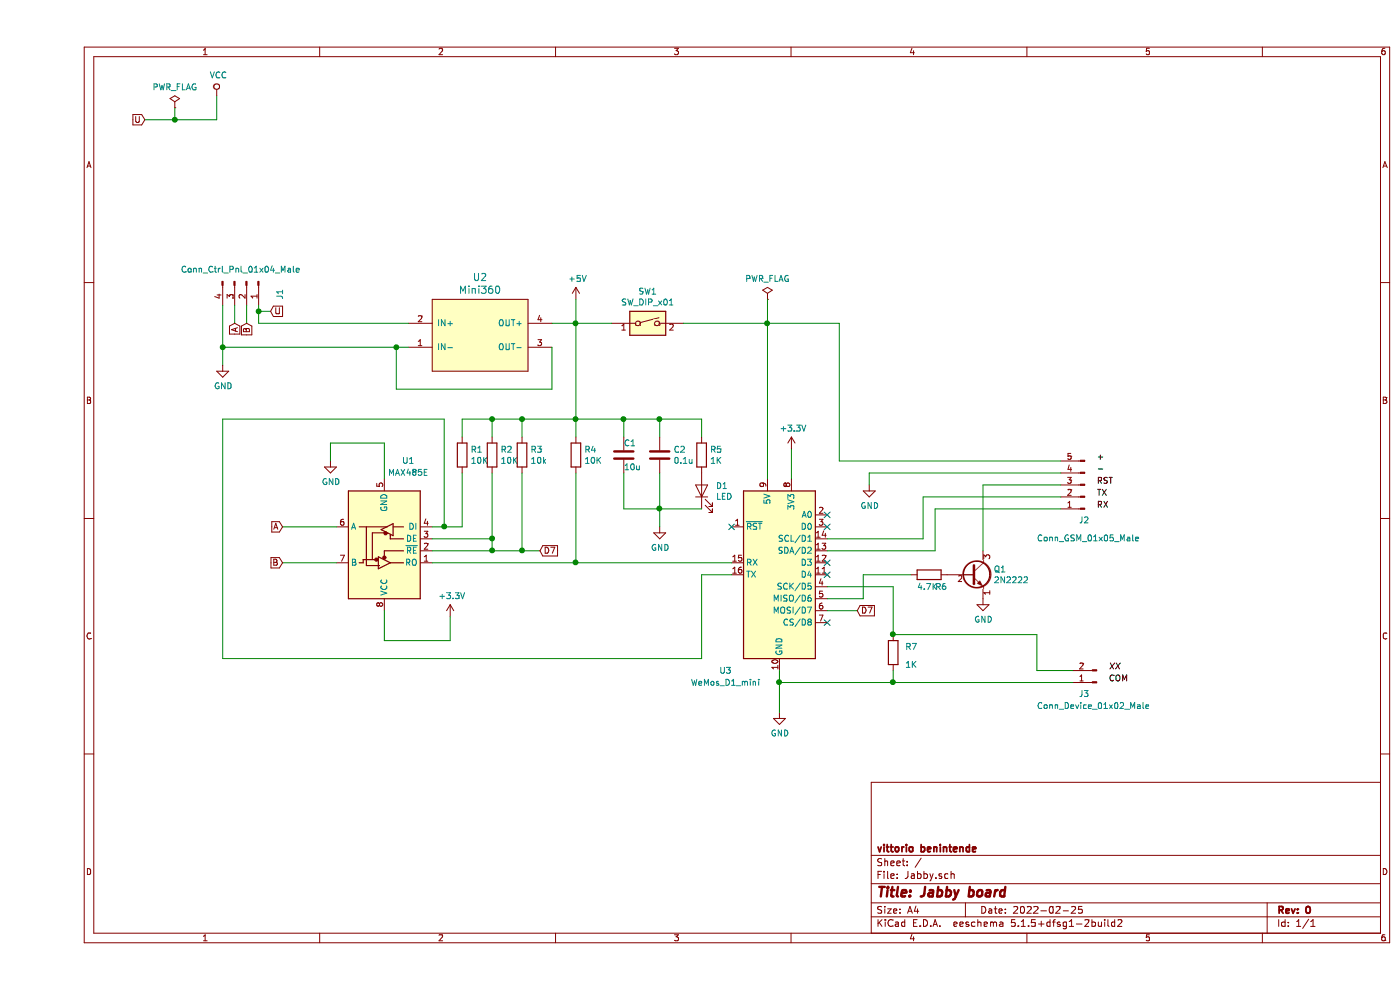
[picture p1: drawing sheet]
EESchema Schematic File Version 4
EELAYER 30 0
EELAYER END
$Descr A4 11693 8268
encoding utf-8
Sheet 1 1
Title "Jabby board"
Date "2022-02-25"
Rev "0"
Comp "vittorio benintende"
Comment1 ""
Comment2 ""
Comment3 ""
Comment4 ""
$EndDescr
$Comp
L Jabby-rescue:Mini360-dsn-mini-360 U2
U 1 1
P 3700 2800
F 0 "U2" H 3700 3287 60  0000 C CNN
F 1 "Mini360" H 3700 3181 60  0000 C CNN
F 2 "" H 3700 2800 60  0001 C CNN
F 3 "" H 3700 2800 60  0001 C CNN
	1    3700 2800
	1    0    0    -1  
$EndComp
$Comp
L Connector:Conn_01x04_Male J1
U 1 1
P 1750 2350
F 0 "J1" H 1858 2631 50  0000 C CNN
F 1 "Conn_Ctrl_Pnl_01x04_Male" V 1650 2300 50  0000 C CNN
F 2 "" H 1750 2350 50  0001 C CNN
F 3 "~" H 1750 2350 50  0001 C CNN
	1    1750 2350
	0    1    1    0   
$EndComp
$Comp
L power:VCC #PWR01
U 1 1
P 1500 800
F 0 "#PWR01" H 1500 650 50  0001 C CNN
F 1 "VCC" H 1515 973 50  0000 C CNN
F 2 "" H 1500 800 50  0001 C CNN
F 3 "" H 1500 800 50  0001 C CNN
	1    1500 800 
	1    0    0    -1  
$EndComp
Text GLabel 900  1000 0    50   Input ~ 0
U
$Comp
L power:PWR_FLAG #FLG01
U 1 1
P 1150 900
F 0 "#FLG01" H 1150 975 50  0001 C CNN
F 1 "PWR_FLAG" H 1150 1073 50  0000 C CNN
F 2 "" H 1150 900 50  0001 C CNN
F 3 "~" H 1150 900 50  0001 C CNN
	1    1150 900 
	1    0    0    -1  
$EndComp
Wire Wire Line
	1500 800  1500 1000
Wire Wire Line
	900  1000 1150 1000
Wire Wire Line
	1150 900  1150 1000
Connection ~ 1150 1000
Wire Wire Line
	1150 1000 1500 1000
Wire Wire Line
	1550 2550 1550 2900
Wire Wire Line
	1550 2900 3000 2900
Wire Wire Line
	1850 2700 1850 2600
Text GLabel 1650 2700 3    50   Input ~ 0
A
Text GLabel 1750 2700 3    50   Input ~ 0
B
Wire Wire Line
	1650 2550 1650 2700
Wire Wire Line
	1750 2550 1750 2700
$Comp
L power:GND #PWR02
U 1 1
P 1550 3050
F 0 "#PWR02" H 1550 2800 50  0001 C CNN
F 1 "GND" H 1555 2877 50  0000 C CNN
F 2 "" H 1550 3050 50  0001 C CNN
F 3 "" H 1550 3050 50  0001 C CNN
	1    1550 3050
	1    0    0    -1  
$EndComp
Text GLabel 1950 2600 2    50   Input ~ 0
U
Wire Wire Line
	1550 2900 1550 3050
Connection ~ 1550 2900
Wire Wire Line
	1850 2700 3100 2700
Wire Wire Line
	1950 2600 1850 2600
Connection ~ 1850 2600
Wire Wire Line
	1850 2600 1850 2550
Wire Wire Line
	4300 2700 4500 2700
$Comp
L power:+5V #PWR010
U 1 1
P 4500 2500
F 0 "#PWR010" H 4500 2350 50  0001 C CNN
F 1 "+5V" H 4515 2673 50  0000 C CNN
F 2 "" H 4500 2500 50  0001 C CNN
F 3 "" H 4500 2500 50  0001 C CNN
	1    4500 2500
	1    0    0    -1  
$EndComp
Wire Wire Line
	4500 2500 4500 2700
Connection ~ 4500 2700
Wire Wire Line
	4500 2700 4800 2700
$Comp
L Switch:SW_DIP_x01 SW1
U 1 1
P 5100 2700
F 0 "SW1" H 5100 2967 50  0000 C CNN
F 1 "SW_DIP_x01" H 5100 2876 50  0000 C CNN
F 2 "" H 5100 2700 50  0001 C CNN
F 3 "~" H 5100 2700 50  0001 C CNN
	1    5100 2700
	1    0    0    -1  
$EndComp
$Comp
L power:GND #PWR012
U 1 1
P 6200 5950
F 0 "#PWR012" H 6200 5700 50  0001 C CNN
F 1 "GND" H 6205 5777 50  0000 C CNN
F 2 "" H 6200 5950 50  0001 C CNN
F 3 "" H 6200 5950 50  0001 C CNN
	1    6200 5950
	1    0    0    -1  
$EndComp
NoConn ~ 5800 4400
$Comp
L power:+3.3V #PWR013
U 1 1
P 6300 3750
F 0 "#PWR013" H 6300 3600 50  0001 C CNN
F 1 "+3.3V" H 6315 3923 50  0000 C CNN
F 2 "" H 6300 3750 50  0001 C CNN
F 3 "" H 6300 3750 50  0001 C CNN
	1    6300 3750
	1    0    0    -1  
$EndComp
$Comp
L Connector:Conn_01x05_Male J2
U 1 1
P 8750 4050
F 0 "J2" H 8800 4350 50  0000 R CNN
F 1 "Conn_GSM_01x05_Male" H 9150 4500 50  0000 R CNN
F 2 "" H 8750 4050 50  0001 C CNN
F 3 "~" H 8750 4050 50  0001 C CNN
	1    8750 4050
	-1   0    0    1   
$EndComp
$Comp
L Interface_UART:MAX485E U1
U 1 1
P 2900 4600
F 0 "U1" H 2700 3850 50  0000 C CNN
F 1 "MAX485E" H 2700 3950 50  0000 C CNN
F 2 "" H 2900 3900 50  0001 C CNN
F 3 "https://datasheets.maximintegrated.com/en/ds/MAX1487E-MAX491E.pdf" H 2900 4650 50  0001 C CNN
	1    2900 4600
	-1   0    0    1   
$EndComp
$Comp
L Device:R R1
U 1 1
P 3550 3800
F 0 "R1" H 3620 3846 50  0000 L CNN
F 1 "10K" H 3620 3755 50  0000 L CNN
F 2 "" V 3480 3800 50  0001 C CNN
F 3 "~" H 3550 3800 50  0001 C CNN
	1    3550 3800
	1    0    0    -1  
$EndComp
$Comp
L Device:R R2
U 1 1
P 3800 3800
F 0 "R2" H 3870 3846 50  0000 L CNN
F 1 "10K" H 3870 3755 50  0000 L CNN
F 2 "" V 3730 3800 50  0001 C CNN
F 3 "~" H 3800 3800 50  0001 C CNN
	1    3800 3800
	1    0    0    -1  
$EndComp
$Comp
L Device:R R3
U 1 1
P 4050 3800
F 0 "R3" H 4120 3846 50  0000 L CNN
F 1 "10k" H 4120 3755 50  0000 L CNN
F 2 "" V 3980 3800 50  0001 C CNN
F 3 "~" H 4050 3800 50  0001 C CNN
	1    4050 3800
	1    0    0    -1  
$EndComp
$Comp
L Device:R R4
U 1 1
P 4500 3800
F 0 "R4" H 4570 3846 50  0000 L CNN
F 1 "10K" H 4570 3755 50  0000 L CNN
F 2 "" V 4430 3800 50  0001 C CNN
F 3 "~" H 4500 3800 50  0001 C CNN
	1    4500 3800
	1    0    0    -1  
$EndComp
$Comp
L Device:C C1
U 1 1
P 4900 3800
F 0 "C1" H 4900 3900 50  0000 L CNN
F 1 "10u" H 4900 3700 50  0000 L CNN
F 2 "" H 4938 3650 50  0001 C CNN
F 3 "~" H 4900 3800 50  0001 C CNN
	1    4900 3800
	1    0    0    -1  
$EndComp
$Comp
L Device:C C2
U 1 1
P 5200 3800
F 0 "C2" H 5315 3846 50  0000 L CNN
F 1 "0.1u" H 5315 3755 50  0000 L CNN
F 2 "" H 5238 3650 50  0001 C CNN
F 3 "~" H 5200 3800 50  0001 C CNN
	1    5200 3800
	1    0    0    -1  
$EndComp
$Comp
L Device:R R5
U 1 1
P 5550 3800
F 0 "R5" H 5620 3846 50  0000 L CNN
F 1 "1K" H 5620 3755 50  0000 L CNN
F 2 "" V 5480 3800 50  0001 C CNN
F 3 "~" H 5550 3800 50  0001 C CNN
	1    5550 3800
	1    0    0    -1  
$EndComp
$Comp
L Device:LED D1
U 1 1
P 5550 4100
F 0 "D1" V 5589 3982 50  0000 R CNN
F 1 "LED" V 5498 3982 50  0000 R CNN
F 2 "" H 5550 4100 50  0001 C CNN
F 3 "~" H 5550 4100 50  0001 C CNN
	1    5550 4100
	0    -1   -1   0   
$EndComp
Wire Wire Line
	4300 2900 4300 3250
Wire Wire Line
	4300 3250 3000 3250
Wire Wire Line
	3000 3250 3000 2900
Connection ~ 3000 2900
Wire Wire Line
	3000 2900 3100 2900
Wire Wire Line
	4500 2700 4500 3500
Wire Wire Line
	3550 3500 3550 3650
Wire Wire Line
	5550 3500 5550 3650
Wire Wire Line
	5200 3500 5200 3650
Connection ~ 5200 3500
Wire Wire Line
	5200 3500 5550 3500
Wire Wire Line
	4900 3500 4900 3650
Connection ~ 4900 3500
Wire Wire Line
	4900 3500 5200 3500
Wire Wire Line
	4050 3500 4050 3650
Connection ~ 4050 3500
Wire Wire Line
	4050 3500 3800 3500
Wire Wire Line
	3800 3500 3800 3650
Connection ~ 3800 3500
Wire Wire Line
	3800 3500 3550 3500
$Comp
L power:GND #PWR011
U 1 1
P 5200 4400
F 0 "#PWR011" H 5200 4150 50  0001 C CNN
F 1 "GND" H 5205 4227 50  0000 C CNN
F 2 "" H 5200 4400 50  0001 C CNN
F 3 "" H 5200 4400 50  0001 C CNN
	1    5200 4400
	1    0    0    -1  
$EndComp
Wire Wire Line
	4900 3950 4900 4250
Wire Wire Line
	4900 4250 5200 4250
Wire Wire Line
	5200 3950 5200 4250
Connection ~ 5200 4250
Wire Wire Line
	5200 4250 5550 4250
Wire Wire Line
	5200 4250 5200 4400
$Comp
L MCU_Module:WeMos_D1_mini U3
U 1 1
P 6200 4800
F 0 "U3" H 5750 4000 50  0000 C CNN
F 1 "WeMos_D1_mini" H 5750 3900 50  0000 C CNN
F 2 "Module:WEMOS_D1_mini_light" H 6200 3650 50  0001 C CNN
F 3 "https://wiki.wemos.cc/products:d1:d1_mini#documentation" H 4350 3650 50  0001 C CNN
	1    6200 4800
	1    0    0    -1  
$EndComp
Wire Wire Line
	6100 2700 6100 4000
Text GLabel 2050 4700 0    50   Input ~ 0
B
Text GLabel 2050 4400 0    50   Input ~ 0
A
Wire Wire Line
	3550 3950 3550 4400
Wire Wire Line
	3550 4400 3400 4400
Wire Wire Line
	3300 4500 3800 4500
Wire Wire Line
	3800 4500 3800 3950
Wire Wire Line
	4050 3950 4050 4600
Wire Wire Line
	4050 4600 3800 4600
$Comp
L power:+3.3V #PWR08
U 1 1
P 3450 5150
F 0 "#PWR08" H 3450 5000 50  0001 C CNN
F 1 "+3.3V" H 3465 5323 50  0000 C CNN
F 2 "" H 3450 5150 50  0001 C CNN
F 3 "" H 3450 5150 50  0001 C CNN
	1    3450 5150
	1    0    0    -1  
$EndComp
$Comp
L power:GND #PWR06
U 1 1
P 2450 3850
F 0 "#PWR06" H 2450 3600 50  0001 C CNN
F 1 "GND" H 2455 3677 50  0000 C CNN
F 2 "" H 2450 3850 50  0001 C CNN
F 3 "" H 2450 3850 50  0001 C CNN
	1    2450 3850
	1    0    0    -1  
$EndComp
Wire Wire Line
	2900 5100 2900 5350
Wire Wire Line
	2900 5350 3450 5350
Wire Wire Line
	3450 5350 3450 5150
Wire Wire Line
	2900 4000 2900 3700
Wire Wire Line
	2900 3700 2450 3700
Wire Wire Line
	2450 3700 2450 3850
Wire Wire Line
	3400 4400 3400 3500
Wire Wire Line
	3400 3500 1550 3500
Wire Wire Line
	1550 3500 1550 5500
Wire Wire Line
	1550 5500 5550 5500
Wire Wire Line
	5550 5500 5550 4800
Wire Wire Line
	5550 4800 5800 4800
Connection ~ 3400 4400
Wire Wire Line
	3400 4400 3300 4400
Wire Wire Line
	3800 4500 3800 4600
Connection ~ 3800 4500
Connection ~ 3800 4600
Wire Wire Line
	3800 4600 3300 4600
Wire Wire Line
	3300 4700 4500 4700
Wire Wire Line
	4050 3500 4500 3500
Wire Wire Line
	4500 3650 4500 3500
Connection ~ 4500 3500
Wire Wire Line
	4500 3950 4500 4700
Connection ~ 4500 4700
Wire Wire Line
	4500 4700 5800 4700
Text GLabel 4200 4600 2    50   Input ~ 0
D7
Wire Wire Line
	4200 4600 4050 4600
Connection ~ 4050 4600
Wire Wire Line
	4500 3500 4900 3500
Text GLabel 6850 5100 2    50   Input ~ 0
D7
Wire Wire Line
	2050 4400 2500 4400
Wire Wire Line
	2050 4700 2500 4700
Wire Wire Line
	6300 3750 6300 4000
$Comp
L power:PWR_FLAG #FLG0101
U 1 1
P 6100 2500
F 0 "#FLG0101" H 6100 2575 50  0001 C CNN
F 1 "PWR_FLAG" H 6100 2673 50  0000 C CNN
F 2 "" H 6100 2500 50  0001 C CNN
F 3 "~" H 6100 2500 50  0001 C CNN
	1    6100 2500
	1    0    0    -1  
$EndComp
Connection ~ 6100 2700
Wire Wire Line
	6100 2500 6100 2700
Wire Wire Line
	6700 3850 6700 2700
Wire Wire Line
	6700 2700 6100 2700
$Comp
L power:GND #PWR03
U 1 1
P 6950 4050
F 0 "#PWR03" H 6950 3800 50  0001 C CNN
F 1 "GND" H 6955 3877 50  0000 C CNN
F 2 "" H 6950 4050 50  0001 C CNN
F 3 "" H 6950 4050 50  0001 C CNN
	1    6950 4050
	1    0    0    -1  
$EndComp
Wire Wire Line
	5400 2700 6100 2700
NoConn ~ 6600 4300
NoConn ~ 6600 4400
NoConn ~ 6600 4700
Wire Wire Line
	6850 5100 6600 5100
$Comp
L Transistor_BJT:2N2219 Q1
U 1 1
P 7800 4800
F 0 "Q1" H 7990 4846 50  0000 L CNN
F 1 "2N2222" H 7990 4755 50  0000 L CNN
F 2 "Package_TO_SOT_THT:TO-39-3" H 8000 4725 50  0001 L CIN
F 3 "http://www.onsemi.com/pub_link/Collateral/2N2219-D.PDF" H 7800 4800 50  0001 L CNN
	1    7800 4800
	1    0    0    -1  
$EndComp
$Comp
L Device:R R6
U 1 1
P 7450 4800
F 0 "R6" V 7550 4850 50  0000 L CNN
F 1 "4.7K" V 7550 4700 50  0000 L CNN
F 2 "" V 7380 4800 50  0001 C CNN
F 3 "~" H 7450 4800 50  0001 C CNN
	1    7450 4800
	0    1    1    0   
$EndComp
Wire Wire Line
	6700 3850 8550 3850
$Comp
L power:GND #PWR04
U 1 1
P 7900 5000
F 0 "#PWR04" H 7900 4750 50  0001 C CNN
F 1 "GND" H 7905 4827 50  0000 C CNN
F 2 "" H 7900 5000 50  0001 C CNN
F 3 "" H 7900 5000 50  0001 C CNN
	1    7900 5000
	1    0    0    -1  
$EndComp
Wire Wire Line
	6950 3950 6950 4050
Wire Wire Line
	6950 3950 8550 3950
Wire Wire Line
	6600 4500 7400 4500
Wire Wire Line
	7400 4500 7400 4150
Wire Wire Line
	7400 4150 8550 4150
Wire Wire Line
	7500 4250 7500 4600
Wire Wire Line
	7500 4600 6600 4600
Wire Wire Line
	7500 4250 8550 4250
Wire Wire Line
	7900 4600 7900 4050
Wire Wire Line
	7900 4050 8550 4050
$Comp
L Connector:Conn_01x02_Male J3
U 1 1
P 8850 5700
F 0 "J3" H 9000 5800 50  0000 R CNN
F 1 "Conn_Device_01x02_Male" H 9350 5900 50  0000 R CNN
F 2 "" H 8850 5700 50  0001 C CNN
F 3 "~" H 8850 5700 50  0001 C CNN
	1    8850 5700
	-1   0    0    1   
$EndComp
Wire Wire Line
	6600 4900 7150 4900
NoConn ~ 6600 5200
Text Label 8850 3850 0    50   ~ 0
+
Text Label 8850 3950 0    50   ~ 0
-
Text Label 8850 4050 0    50   ~ 0
RST
Text Label 8850 4250 0    50   ~ 0
RX
Text Label 8850 4150 0    50   ~ 0
TX
Text Label 8950 5700 0    50   ~ 0
COM
Text Label 8950 5600 0    50   Italic 0
XX
NoConn ~ 6600 4800
Wire Wire Line
	6600 5000 6900 5000
Wire Wire Line
	6900 5000 6900 4800
Wire Wire Line
	6900 4800 7300 4800
$Comp
L Device:R R7
U 1 1
P 7150 5450
F 0 "R7" H 7250 5500 50  0000 L CNN
F 1 "1K" H 7250 5350 50  0000 L CNN
F 2 "" V 7080 5450 50  0001 C CNN
F 3 "~" H 7150 5450 50  0001 C CNN
	1    7150 5450
	1    0    0    -1  
$EndComp
Wire Wire Line
	8650 5700 7150 5700
Wire Wire Line
	7150 4900 7150 5300
Wire Wire Line
	7150 5300 8350 5300
Wire Wire Line
	8350 5300 8350 5600
Wire Wire Line
	8350 5600 8650 5600
Wire Wire Line
	6200 5600 6200 5700
Connection ~ 7150 5300
Wire Wire Line
	7150 5600 7150 5700
Wire Wire Line
	7150 5700 6200 5700
Connection ~ 7150 5700
Connection ~ 6200 5700
Wire Wire Line
	6200 5700 6200 5950
$EndSCHEMATC
